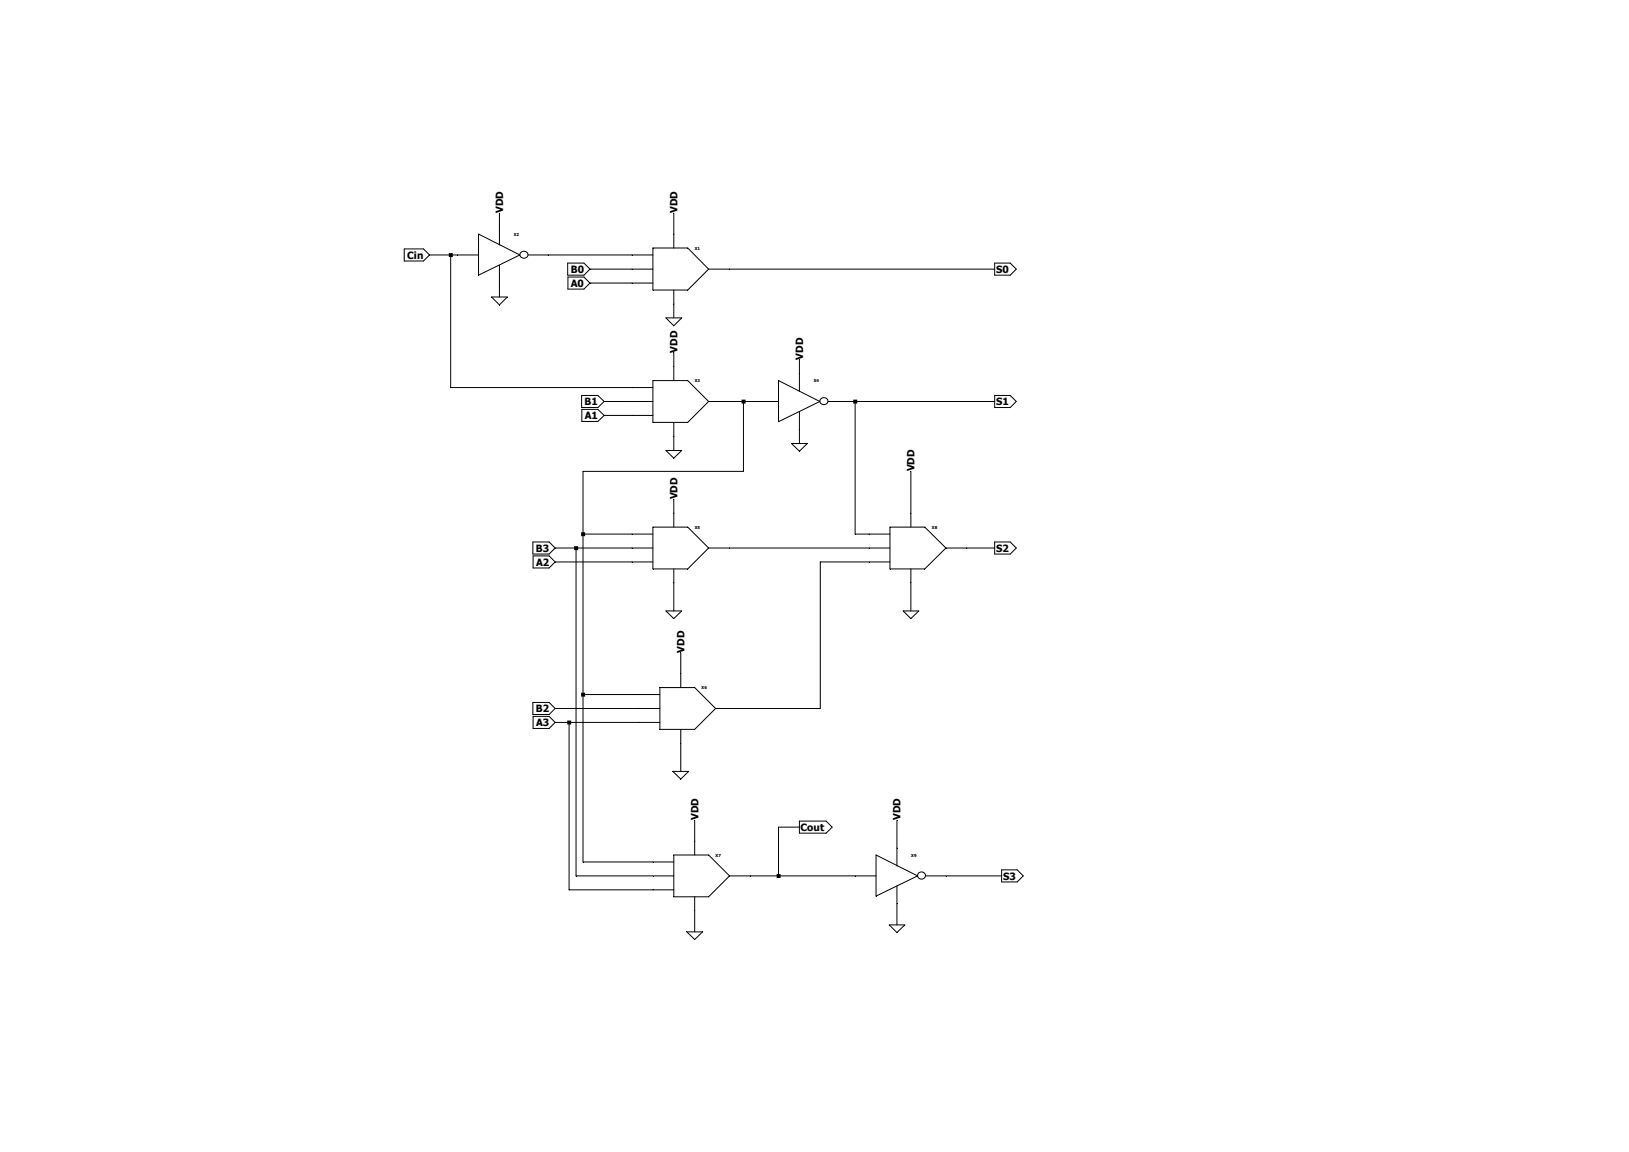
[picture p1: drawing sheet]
<svg xmlns="http://www.w3.org/2000/svg" width="297mm" height="210mm" viewBox="0 0 297 210" stroke-linecap="round" stroke-linejoin="round" font-family="sans-serif">
<g fill="none" stroke="#000" stroke-width=".18">
<path d="M91.1 38.9v5.8M122.9 38.9v6.3M73.7 45.4h3.5l1.1 1.1-1.1 1.1h-3.5zM78.3 46.5h8.9M82.2 46.5v24.2h36.8M87.2 42.7l7.6 3.8-7.6 3.7zM89.6 54.1h2.9l-1.4 1.5zM91.1 48.3v5.8M95 46a.67 .67 0 0 1 1.1 0 .67 .67 0 0 1-.3 1 .67 .67 0 0 1-.8-.1 .67 .67 0 0 1 0-.9zM96.3 46.5h22.7M103.5 48h3l1.1 1.1-1.1 1.1h-3zM103.5 50.5h3l1.1 1.1-1.1 1.1h-3z"/>
<path d="M107.6 49.1h11.4M107.6 51.6h11.4M119 45.2h6.4l3.8 3.9-3.8 3.8h-6.4zM121.4 58h2.9l-1.4 1.4zM122.9 52.9v5.1M129.2 49.1h52.2M181.4 48h2.8l1.1 1.1-1.1 1.1h-2.8zM106 72.1h3l1.2 1.1-1.2 1.1h-3zM106.1 74.6h2.9l1.2 1.1-1.2 1.1h-2.9zM110.2 73.2h8.8M110.2 75.7h8.8M119 69.4h6.4l3.8 3.8-3.8 3.8h-6.4z"/>
<path d="M122.9 64.3v5.1M122.9 77v5.1M129.2 73.2h12.7M135.6 73.2v12.7h-29.3v71.2h16.6M141.9 69.4l7.6 3.8-7.6 3.7zM145.8 65.6v5.8M145.8 75.1v5.8M149.7 72.7a.67 .67 0 0 1 1 0 .67 .67 0 0 1-.2 1 .67 .67 0 0 1-.8-.2 .67 .67 0 0 1 0-.8zM151 73.2h30.4M155.9 73.2v24.2h6.4M181.4 72.1h2.8l1.1 1.1-1.1 1.1h-2.8zM97.2 98.8h2.9l1.1 1.1-1.1 1.1h-2.9z"/>
<path d="M101.2 99.9h17.8M105 99.9v59.8h17.9M106.3 97.4h12.7M119 96.1h6.4l3.8 3.8-3.8 3.8h-6.4zM121.4 82.1h2.9l-1.4 1.4zM122.9 91v5.1M129.2 99.9h33.1M144.3 80.9h2.9l-1.4 1.4zM162.3 96.1h6.3l3.9 3.8-3.9 3.8h-6.3zM166.1 85.9v10.2M172.5 99.9h8.9M181.4 98.8h2.8l1.1 1.1-1.1 1.1h-2.8z"/>
<path d="M97.2 101.3h2.9l1.1 1.1-1.1 1.1h-2.9zM101.2 102.4h17.8M121.4 111.4h2.9l-1.4 1.4zM122.9 103.7v7.7M124.1 119v6.3M162.3 102.4h-12.7v26.8h-19.1M164.7 111.4h2.8l-1.4 1.4zM166.1 103.7v7.7M97.2 128.1h2.9l1.1 1.1-1.1 1.1h-2.9zM97.2 130.6h2.9l1.1 1.1-1.1 1.1h-2.9zM101.2 129.2h19.1M101.2 131.7h19.1"/>
<path d="M103.8 131.7v30.5h19.1M106.3 126.6h14M120.3 125.3h6.4l3.8 3.9-3.8 3.8h-6.4zM124.1 133v7.6M122.7 140.6h2.9l-1.5 1.4zM122.9 155.9h6.3l3.8 3.8-3.8 3.8h-6.3zM126.7 149.5v6.4M133 159.7h26.7M145.8 150.8h-3.9v8.9M145.8 149.7h4.8l1.1 1.1-1.1 1.1h-4.8zM159.7 155.9l7.6 3.8-7.6 3.7zM163.5 149.5v8.4"/>
<path d="M168.8 159.7h13.8M182.6 158.6h2.9l1.1 1.1-1.1 1.1h-2.9zM125.2 169.9h2.9l-1.4 1.4zM126.7 163.5v6.4M162.1 168.6h2.9l-1.5 1.4zM163.5 161.5v7.1"/>
<circle cx="168" cy="159.6" r=".69"/>
</g>
<path d="M81.8 46.1h.7v.8h-.7zM103.4 131.4h.7v.7h-.7zM104.7 99.6h.7v.7h-.7zM106 97h.7v.7h-.7zM106 126.3h.7v.7h-.7zM135.2 72.9h.7v.7h-.7zM141.6 159.3h.7v.8h-.7zM155.6 72.9h.7v.7h-.7z" fill-rule="evenodd" fill="#000"/>
<g font-size="1.8">
<text x="91.7" y="38.9" transform="rotate(-90 91.7 38.9)">VDD</text>
<text x="123.5" y="38.9" transform="rotate(-90 123.5 38.9)">VDD</text>
<text x="74.3" y="47.2">Cin</text>
<text x="104.1" y="49.8">B0</text>
<text x="104.1" y="52.3">A0</text>
<text x="181.6" y="49.8">S0</text>
<text x="123.5" y="64.3" transform="rotate(-90 123.5 64.3)">VDD</text>
<text x="146.4" y="65.6" transform="rotate(-90 146.4 65.6)">VDD</text>
<text x="106.6" y="73.9">B1</text>
<text x="106.6" y="76.5">A1</text>
<text x="181.6" y="73.9">S1</text>
<text x="166.8" y="85.9" transform="rotate(-90 166.8 85.9)">VDD</text>
<text x="123.5" y="91" transform="rotate(-90 123.5 91)">VDD</text>
<text x="97.7" y="100.6">B3</text>
<text x="181.6" y="100.6">S2</text>
<text x="97.7" y="103.2">A2</text>
<text x="124.8" y="119" transform="rotate(-90 124.8 119)">VDD</text>
<text x="97.7" y="129.9">B2</text>
<text x="97.7" y="132.4">A3</text>
<text x="127.3" y="149.5" transform="rotate(-90 127.3 149.5)">VDD</text>
<text x="164.2" y="149.5" transform="rotate(-90 164.2 149.5)">VDD</text>
<text x="146" y="151.5">Cout</text>
<text x="182.9" y="160.4">S3</text>
</g>
<g font-size=".7">
<text x="93.7" y="43">X2</text>
<text x="126.7" y="45.5">X1</text>
<text x="126.7" y="69.7">X3</text>
<text x="148.4" y="69.7">X4</text>
<text x="126.7" y="96.4">X5</text>
<text x="169.9" y="96.4">X8</text>
<text x="127.9" y="125.6">X6</text>
<text x="130.5" y="156.2">X7</text>
<text x="166.2" y="156.2">X9</text>
</g>
</svg>
